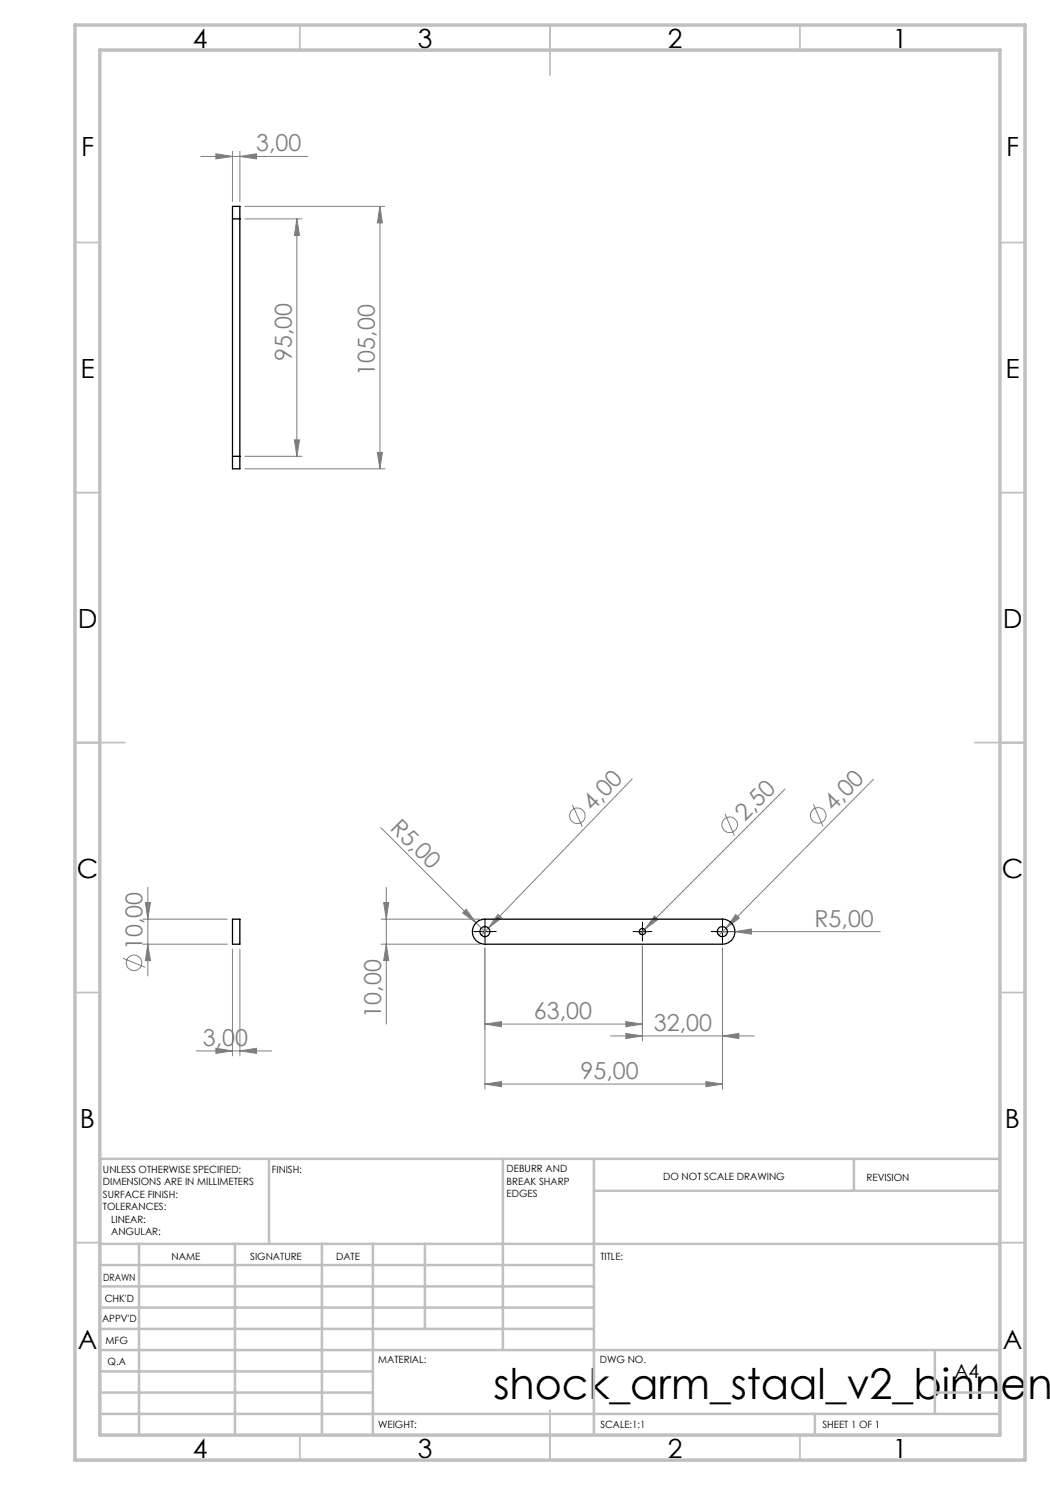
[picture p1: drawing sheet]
<svg xmlns="http://www.w3.org/2000/svg" width="210mm" height="297mm" viewBox="0 0 210 297" stroke-linecap="round" stroke-linejoin="round" font-family="sans-serif">
<g fill="none" stroke="#808080" stroke-width=".2">
<path d="M40.1 31.3h21.5M43.2 30.8l3.3 .5-3.3 .5zM46.5 30.3v10M48 31.3l3.3-.5v1zM48 30.3v10M49 41.3h28M49 43.8h11.4M59.4 43.8v47.5M59.4 43.8l.5 3.3h-1zM76 41.3v52.5M76 41.3l.5 3.3h-1zM49 93.8h28"/>
<path d="M49 91.3h11.4M58.9 88h1l-.5 3.3zM75.5 90.5h1l-.5 3.3zM126.4 155.8l-28.7 29.8M157 157.8l-28.1 28.1M174.7 155.9l-29.5 29.7M29.6 177.5v17.7M76.2 165.5l20.8 20.8M77.3 177.5v27.3M114.5 161l2 4.3M145 162.8l1.9 4.3M162.7 160.9l1.9 4.4"/>
<path d="M24.6 191.7l4.4 1.8M28.6 183.8h16.9M28.6 188.8h16.9M29.1 180.5h1l-.5 3.3zM29.6 188.8l.5 3.3h-1zM46.5 189.8v21.4M48 189.8v21.4M76.2 183.8h19.8M76.2 188.8h19.8M76.7 180.5h1.1l-.5 3.3zM77.3 188.8l.5 3.3h-1.1zM93.2 181.9l2 2.7-2.7-2z"/>
<path d="M97 189.6v28.2M97.7 185.6l-1.4 1.4M99.6 182.9l.7 .7-2.6 2zM128.5 189.2v19M128.9 185.9l-.9 .9M130.9 183.2l.7 .7-2.7 2zM144.5 186.3h31.6M144.5 189.6v28.2M145.2 185.6l-1.4 1.4M147 186.3l3.3-.5v1zM147.1 182.9l.8 .7-2.7 2zM39.3 210.2h15"/>
<path d="M43.2 209.7l3.3 .5-3.3 .5zM48 210.2l3.3-.5v1zM97 216.8l3.3-.5v1zM97 216.8h47.5M97 204.8l3.3-.5v1zM97 204.8h31.5M122.1 207.2h28.7M125.2 206.7l3.3 .5-3.3 .5zM125.2 204.3l3.3 .5-3.3 .5zM141.2 216.3l3.3 .5-3.3 .5zM144.5 207.2l3.3-.5v1z"/>
<circle cx="115.5" cy="163.1" r="1.55"/>
<circle cx="145.9" cy="165" r="1.55"/>
<circle cx="163.6" cy="163.1" r="1.56"/>
<circle cx="26.8" cy="192.6" r="1.55"/>
</g>
<path d="M95.7 186.3h-1M97 185.1v-1M97 187.6v1M98.2 186.3h1.1M127.2 186.3h-.6M128.5 185.1v-.7M128.5 187.6v.6M129.8 186.3h.6M143.2 186.3h-1M144.5 185.1v-1M144.5 187.6v1M145.7 186.3h1.1" fill="none" stroke="#000" stroke-width=".2" stroke-dasharray="15.2 1.3 1.3 1.3"/>
<path d="M95.7 186.3h2.5M97 185.1v2.5M127.2 186.3h2.5M128.5 185.1v2.5M143.2 186.3h2.5M144.5 185.1v2.5" fill="none" stroke="#000" stroke-width=".2"/>
<g fill="none" stroke="#c0c0c0" stroke-width=".35">
<path d="M60 5v5M110 5v10M160 5v5M15 48.5h5M200 48.5h5M15 98.5h5M200 98.5h5M15 148.5h10M195 148.5h10M15 198.5h5M200 198.5h5M15 248.5h5"/>
<path d="M200 248.5h5M60 287v5M110 282v10M160 287v5"/>
</g>
<g fill="none" stroke="#c0c0c0" stroke-width=".5">
<path d="M53.8 231.8v17M100.6 231.8v38.2M118.8 231.8v55.2M118.8 238.2h81.2M170.8 231.8v6.4M200 231.8h-180v55.2M20 248.8h180M20 257.3h98.8M20 253h98.8M27.8 248.8v38.2M47 248.8v38.2M64.4 248.8v38.2"/>
<path d="M74.6 248.8v38.2M85 248.8v17M20 265.8h98.8M20 261.5h98.8M20 278.5h54.6M20 274.3h54.6M20 270h180M187 278.5h13M187 270v12.8M20 282.8h180M163 282.8v4.2"/>
</g>
<path d="M15 5h190v287h-190zM20 10h180v277h-180z" fill="none" stroke="#c0c0c0" stroke-width=".7"/>
<g fill="#808080">
<path d="M93.2 181.9l2 2.7-2.7-2z"/>
<path d="M130.9 183.2l.7 .7-2.7 2z"/>
<path d="M147.1 182.9l.8 .7-2.7 2z"/>
<path d="M99.6 182.9l.7 .7-2.6 2z"/>
<path d="M147 186.3l3.3-.5v1z"/>
<path d="M48 210.2l3.3-.5v1zM43.2 209.7l3.3 .5-3.3 .5zM48 31.3l3.3-.5v1zM43.2 30.8l3.3 .5-3.3 .5zM141.2 216.3l3.3 .5-3.3 .5zM97 216.8l3.3-.5v1z"/>
<path d="M125.2 206.7l3.3 .5-3.3 .5zM144.5 207.2l3.3-.5v1zM97 204.8l3.3-.5v1zM125.2 204.3l3.3 .5-3.3 .5z"/>
<path d="M29.1 180.5h1l-.5 3.3zM29.6 188.8l.5 3.3h-1zM76 41.3l.5 3.3h-1zM75.5 90.5h1l-.5 3.3zM59.4 43.8l.5 3.3h-1zM58.9 88h1l-.5 3.3zM76.7 180.5h1.1l-.5 3.3zM77.3 188.8l.5 3.3h-1.1z"/>
</g>
<g fill="none" stroke="#000" stroke-width=".25">
<path d="M46.5 43.8v-2.5h1.5v2.5M46.5 43.8h1.5M46.5 43.8v47.5M48 43.8v47.5M46.5 91.3v2.5h1.5v-2.5M46.5 91.3h1.5M46.5 183.8h1.5v5h-1.5zM95.3 184.5l.5-.4 .9-.3h47.8a2.5 2.5 0 0 1 2.5 2.5 2.5 2.5 0 0 1-2.5 2.5h-47.5a2.51 2.51 0 0 1-2.3-1.6 2.51 2.51 0 0 1 .6-2.7z"/>
<circle cx="97" cy="186.3" r=".99"/>
<circle cx="128.5" cy="186.3" r=".63"/>
<circle cx="144.5" cy="186.3" r="1"/>
</g>
<text font-size="8.5" x="98.7" y="279.7">shock_arm_staal_v2_binnen</text>
<g font-size="5.3">
<text x="38.5" y="9.5">4</text>
<text x="83.5" y="9.5">3</text>
<text x="133.6" y="9.5">2</text>
<text x="178.6" y="9.5">1</text>
<text x="16.2" y="31.3">F</text>
<text x="201.2" y="31.3">F</text>
<text x="16.1" y="75.5">E</text>
<text x="201.1" y="75.5">E</text>
<text x="15.5" y="125.5">D</text>
<text x="200.5" y="125.5">D</text>
<text x="15.4" y="175.5">C</text>
<text x="200.4" y="175.5">C</text>
<text x="16" y="225.5">B</text>
<text x="201" y="225.5">B</text>
<text x="15.5" y="269.8">A</text>
<text x="200.5" y="269.8">A</text>
<text x="38.5" y="291.5">4</text>
<text x="83.5" y="291.5">3</text>
<text x="133.6" y="291.5">2</text>
<text x="178.6" y="291.5">1</text>
</g>
<g font-size="4.7" fill="#808080">
<text x="51.2" y="30.2">3,00</text>
<text x="58.4" y="72.3" transform="rotate(-90 58.4 72.3)">95,00</text>
<text x="75" y="75.1" transform="rotate(-90 75 75.1)">105,00</text>
<text x="77.8" y="165.7" transform="rotate(45 77.8 165.7)">R5,00</text>
<text x="118.5" y="162.5" transform="rotate(-46 118.5 162.5)">4,00</text>
<text x="149" y="164.3" transform="rotate(-45 149 164.3)">2,50</text>
<text x="166.7" y="162.4" transform="rotate(-45 166.7 162.4)">4,00</text>
<text x="162.9" y="185.3">R5,00</text>
<text x="28.5" y="190" transform="rotate(-90 28.5 190)">10,00</text>
<text x="76.2" y="203.5" transform="rotate(-90 76.2 203.5)">10,00</text>
<text x="106.8" y="203.8">63,00</text>
<text x="40.6" y="209.1">3,00</text>
<text x="130.8" y="206.2">32,00</text>
<text x="116.1" y="215.8">95,00</text>
</g>
<text font-size="3.9" x="190.9" y="275.5">A4</text>
<g font-size="2">
<text x="20.6" y="234.6">UNLESS OTHERWISE SPECIFIED:</text>
<text x="20.6" y="237.1">DIMENSIONS ARE IN MILLIMETERS</text>
<text x="20.6" y="239.6">SURFACE FINISH:</text>
<text x="54.4" y="234.6">FINISH:</text>
<text x="101.3" y="234.5">DEBURR AND</text>
<text x="101.3" y="237">BREAK SHARP</text>
<text x="101.3" y="239.5">EDGES</text>
<text x="132.6" y="236">DO NOT SCALE DRAWING</text>
<text x="173.3" y="236.2">REVISION</text>
<text x="20.6" y="242.1">TOLERANCES:</text>
<text x="22.2" y="244.6">LINEAR:</text>
<text x="22.2" y="247.1">ANGULAR:</text>
<text x="34.3" y="252">NAME</text>
<text x="50" y="251.9">SIGNATURE</text>
<text x="67.2" y="251.9">DATE</text>
<text x="120.1" y="251.9">TITLE:</text>
<text x="20.6" y="256.1">DRAWN</text>
<text x="20.9" y="260.3">CHK'D</text>
<text x="20.4" y="264.4">APPV'D</text>
<text x="21.1" y="268.8">MFG</text>
<text x="21.5" y="273">Q.A</text>
<text x="75.6" y="272.5">MATERIAL:</text>
<text x="120" y="272.5">DWG NO.</text>
<text x="75.6" y="285.5">WEIGHT:</text>
<text x="120.1" y="285.6">SCALE:1:1</text>
<text x="164.5" y="285.6">SHEET 1 OF 1</text>
</g>
</svg>
